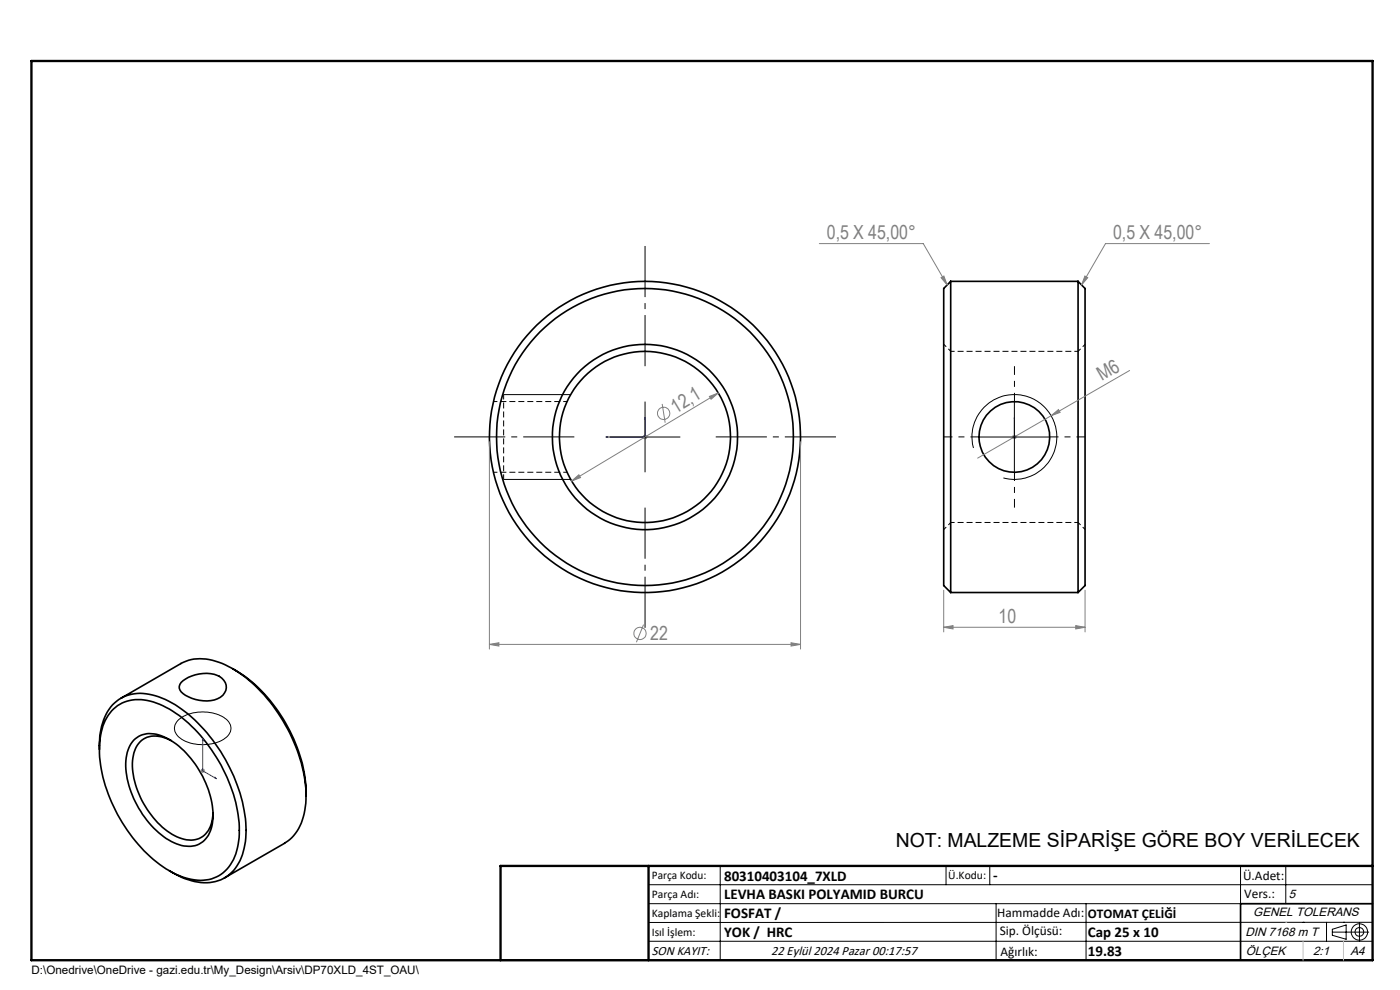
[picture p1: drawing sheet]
<svg xmlns="http://www.w3.org/2000/svg" width="297mm" height="210mm" viewBox="0 0 297 210" stroke-linecap="round" stroke-linejoin="round" font-family="sans-serif">
<path d="M201.7 74.5l-1.5-1.5M228.7 74.5h-27M230.2 73l-1.5 1.5M120.3 85.2h-15.6M104.7 100.2h15.6M200.2 112.3l1.5-1.5M201.7 110.8h27M228.7 110.8l1.5 1.5" fill="none" stroke="#000" stroke-width=".21" stroke-dasharray="1.3 .6" stroke-dashoffset=".5" stroke-linecap="butt"/>
<g fill="none" stroke="#000" stroke-width=".35">
<path d="M201.7 59.7v66M201.7 59.7l-1.5 1.5v63l1.5 1.5M201.7 59.7h27M228.7 59.7v66M228.7 59.7l1.5 1.5v63l-1.5 1.5M201.7 125.7h27M21.1 159a12.8 12.8 0 0 1 3.2-9.9 8.9 8.9 0 0 1 9.4-1.3 26.7 26.7 0 0 1 12.5 10.8 31.4 31.4 0 0 1 5.9 19.1 10.5 10.5 0 0 1-4.3 8.4 9.6 9.6 0 0 1-8.5 .3l-3.4-1.7M24.1 150.4a8.5 8.5 0 0 1 9.1-1.3 26.8 26.8 0 0 1 12.7 11.6 29.6 29.6 0 0 1 4.8 17 9.8 9.8 0 0 1-4.3 8.1 9.3 9.3 0 0 1-8.4-.1 28.3 28.3 0 0 1-12.6-12.1 28 28 0 0 1-4.2-16.9 10.4 10.4 0 0 1 2.9-6.3zM25.6 148.1l12.8-7.4a9.8 9.8 0 0 1 8.7 0 30.9 30.9 0 0 1 14.4 14.8 30.5 30.5 0 0 1 3.4 13.3M28.4 157a5.4 5.4 0 0 1 6.3-.7 19.2 19.2 0 0 1 9.2 10.5 12.6 12.6 0 0 1 .3 10.4 4.9 4.9 0 0 1-6.2 2 17.5 17.5 0 0 1-9.3-9.1 15.9 15.9 0 0 1-1.7-10.5l.6-1.4zM36.3 157.1a5.6 5.6 0 0 0-6.5 .2 8.5 8.5 0 0 0-1.4 7.8 19.1 19.1 0 0 0 8.6 12.2 5.8 5.8 0 0 0 6 .1 6.1 6.1 0 0 0 2.2-4.9M38.4 144.8a7.8 7.8 0 0 1 8.1-1.3 2.54 2.54 0 0 1 1.5 2.5 2.54 2.54 0 0 1-1.9 2.2 7.9 7.9 0 0 1-7.7-1.5 1.41 1.41 0 0 1 0-1.9z"/>
<path d="M49.4 141.8a32.1 32.1 0 0 1 14 17.6 26.1 26.1 0 0 1 1.5 9.4M64.9 168.8a12.1 12.1 0 0 1-3.4 9.3l-1.1 .8-12.8 7.3M291.2 191.7h-28v12M106.2 203.7h185"/>
<circle cx="136.8" cy="92.7" r="19.6"/>
<circle cx="136.8" cy="92.7" r="18.2"/>
<circle cx="136.8" cy="92.7" r="31.5"/>
<circle cx="136.8" cy="92.7" r="33"/>
<circle cx="215.2" cy="92.7" r="7.5"/>
</g>
<g fill="none" stroke="#808080" stroke-width=".21">
<path d="M173.8 51.7h22.1l5 8.8M199.6 58.9l.6-.3 .7 1.9zM230.2 58.6l.6 .3-1.4 1.6zM256.6 51.7h-22.1l-5.1 8.8M239.6 78.6l-16.6 9.6M103.8 93.7v44M136.3 92.7h1M136.5 92.3l.7 .8M136.8 92.2v1M137.2 92.3l-.7 .8M140.5 85.7l.6 4M150.5 84.1l1.9-.7-1.6 1.3z"/>
<path d="M152.4 83.4l-31.2 18.7M169.8 93.7v44M214.7 92.7h1M214.8 92.3l.7 .8M215.2 92.2v1M215.5 92.3l-.7 .8M223 88.2l1.5-1.3 .4 .6zM223 88.2l-15.6 9M121.2 102.1l1.6-1.4 .4 .6zM103.8 136.7l2-.4v.7zM103.8 136.7h66M136.5 132.5l-1.5 3.7"/>
<path d="M167.8 136.3l2 .4-2 .3zM200.2 133.1l2-.4v.7zM200.2 125.2v8.8M200.2 133.1h30M228.2 132.7l2 .4-2 .3zM230.2 125.2v8.8M42.5 163.5h1M42.7 163.2l.7 .7M43 163v1M43.4 163.2l-.7 .7"/>
<circle cx="140.8" cy="87.7" r="1.3"/>
<circle cx="135.8" cy="134.4" r="1.31"/>
</g>
<g fill="none" stroke="#000" stroke-width=".21">
<path d="M106.8 83.7h14.3M129.3 92.7h15M136.8 85.2v15M206.5 95a9 9 0 0 1 7.9-11.3 9 9 0 0 1 9.8 9.8 9 9 0 0 1-11.3 7.9M207.7 92.7h15M215.2 85.2v15M106.8 101.7h14.3M37.7 152.9a8.5 8.5 0 0 1 10.6 0 2.5 2.5 0 0 1-1.1 4 8.7 8.7 0 0 1-9.5-.8 2.26 2.26 0 0 1 0-3.2zM137.6 187.7h153.6M137.6 191.7h153.6M137.6 199.7h153.6M152.8 183.7v20"/>
<path d="M200.7 183.7v4M210 183.7v4M211.3 191.7v12M230.4 191.7v12M263.2 183.7v20M272.8 183.7v8M276.4 195.6h.1M281.4 195.6v4.1M282.6 197.7h7.8M282.6 197.1l3-.9v3l-3-.8zM285 195.6h.1M288.4 195.8v3.8"/>
<path d="M291.2 195.6l-153.6 .1"/>
<circle cx="288.4" cy="197.7" r="1.74"/>
<circle cx="288.4" cy="197.7" r=".93"/>
</g>
<path d="M128.5 92.7l.4-.1v.2zM136.8 88.5l.1 .5h-.2zM136.8 88.5v4.2h-8.3M215.2 88.5v.5v-.5M215.2 92.6v.2zM215.2 92.7h.1M215.2 88.5v4.2M43 156.7l.1 .4-.2-.1zM43 156.7v6.8l2.9 1.7M45.6 164.9l.3 .3-.3-.1z" fill="none" stroke="#00f" stroke-width=".21"/>
<path d="M207.7 92.7h-7.5M215.2 85.2v-7.5M222.7 92.7h7.5M215.2 100.2v7.5" fill="none" stroke="#000" stroke-width=".21" stroke-dasharray="15.2 1.3 1.3 1.3" stroke-dashoffset="13.4" stroke-linecap="butt"/>
<path d="M106.8 83.7v18" fill="none" stroke="#000" stroke-width=".21" stroke-dasharray="1.3 .6" stroke-dashoffset=".2" stroke-linecap="butt"/>
<path d="M136.8 77.7v-25.5M121.8 92.7h-25.5M151.8 92.7h25.5M136.8 107.7v25.5" fill="none" stroke="#000" stroke-width=".21" stroke-dasharray="15.2 1.3 1.3 1.3" stroke-dashoffset="4.4" stroke-linecap="butt"/>
<path d="M6.7 12.9h284.5v190.8h-284.5zM137.6 183.7v20M291.2 183.7h-185v20" fill="none" stroke="#000" stroke-width=".5"/>
<path d="M272.8 195.6h.1M276.4 199.7v4M285 199.7v4" fill="none" stroke="#c0c0c0" stroke-width=".21"/>
<g fill="#00f">
<path d="M136.8 88.5l.1 .5h-.2zM128.5 92.7l.4-.1v.2z"/>
<path d="M215.2 88.5v.5zM215.2 92.6v.2zM45.6 164.9l.3 .3-.3-.1zM43 156.7l.1 .4-.2-.1z"/>
</g>
<g fill="#808080">
<path d="M223 88.2l1.5-1.3 .4 .6z"/>
<path d="M228.2 132.7l2 .4-2 .3zM200.2 133.1l2-.4v.7z"/>
<path d="M103.8 136.7l2-.4v.7zM167.8 136.3l2 .4-2 .3zM199.6 58.9l.6-.3 .7 1.9zM230.2 58.6l.6 .3-1.4 1.6z"/>
<path d="M121.2 102.1l2-.8-.4-.6zM150.5 84.1l.3 .6 1.6-1.3z"/>
</g>
<g font-size="4.1" fill="#808080">
<text x="175.4" y="50.7">0,5 X 45,00°</text>
<text x="236.1" y="50.7">0,5 X 45,00°</text>
<text x="233.8" y="80.9" transform="rotate(-30 233.8 80.9)">M6</text>
<text x="143.4" y="87.8" transform="rotate(-31 143.4 87.8)">12,1</text>
<text x="137.9" y="135.8">22</text>
<text x="211.8" y="132.1">10</text>
</g>
<text font-size="4.1" x="190" y="179.6">NOT: MALZEME SİPARİŞE GÖRE BOY VERİLECEK</text>
<g font-size="3.2">
<text x="153.6" y="186.8">80310403104_7XLD</text>
<text x="153.6" y="190.8">LEVHA BASKI POLYAMID BURCU</text>
<text x="210.7" y="186.6">-</text>
<text x="153.6" y="194.8">FOSFAT /</text>
<text x="153.6" y="198.8">YOK / HRC</text>
<text x="230.8" y="198.7">Cap 25 x 10</text>
<text x="230.8" y="202.8">19.83</text>
</g>
<g font-size="2.8">
<text x="263.7" y="186.7">Ü.Adet:</text>
<text x="263.9" y="190.5">Vers.:</text>
<text x="211.5" y="194.5">Hammadde Adı:</text>
<text x="230.8" y="194.7">OTOMAT ÇELİĞİ</text>
<text x="138.3" y="202.6">SON KAYIT:</text>
<text x="163.6" y="202.6">22 Eylül 2024 Pazar 00:17:57</text>
<text x="212.1" y="198.4">Sip. Ölçüsü:</text>
<text x="212.2" y="202.7">Ağırlık:</text>
</g>
<g font-size="2.6">
<text x="273.4" y="190.4">5</text>
<text x="265.9" y="194.4">GENEL TOLERANS</text>
<text x="264.2" y="198.5">DIN 7168 m T</text>
<text x="264.3" y="202.6">ÖLÇEK</text>
<text x="278.5" y="202.6">2:1</text>
<text x="286.5" y="202.6">A4</text>
</g>
<g font-size="2.5">
<text x="138.3" y="186.4">Parça Kodu:</text>
<text x="138.3" y="190.5">Parça Adı:</text>
<text x="201.2" y="186.5">Ü.Kodu:</text>
<text x="138.3" y="194.5">Kaplama Şekli:</text>
<text x="138.3" y="198.6">Isıl İşlem:</text>
<text x="6.7" y="206.7">D:\Onedrive\OneDrive - gazi.edu.tr\My_Design\Arsiv\DP70XLD_4ST_OAU\</text>
</g>
</svg>
